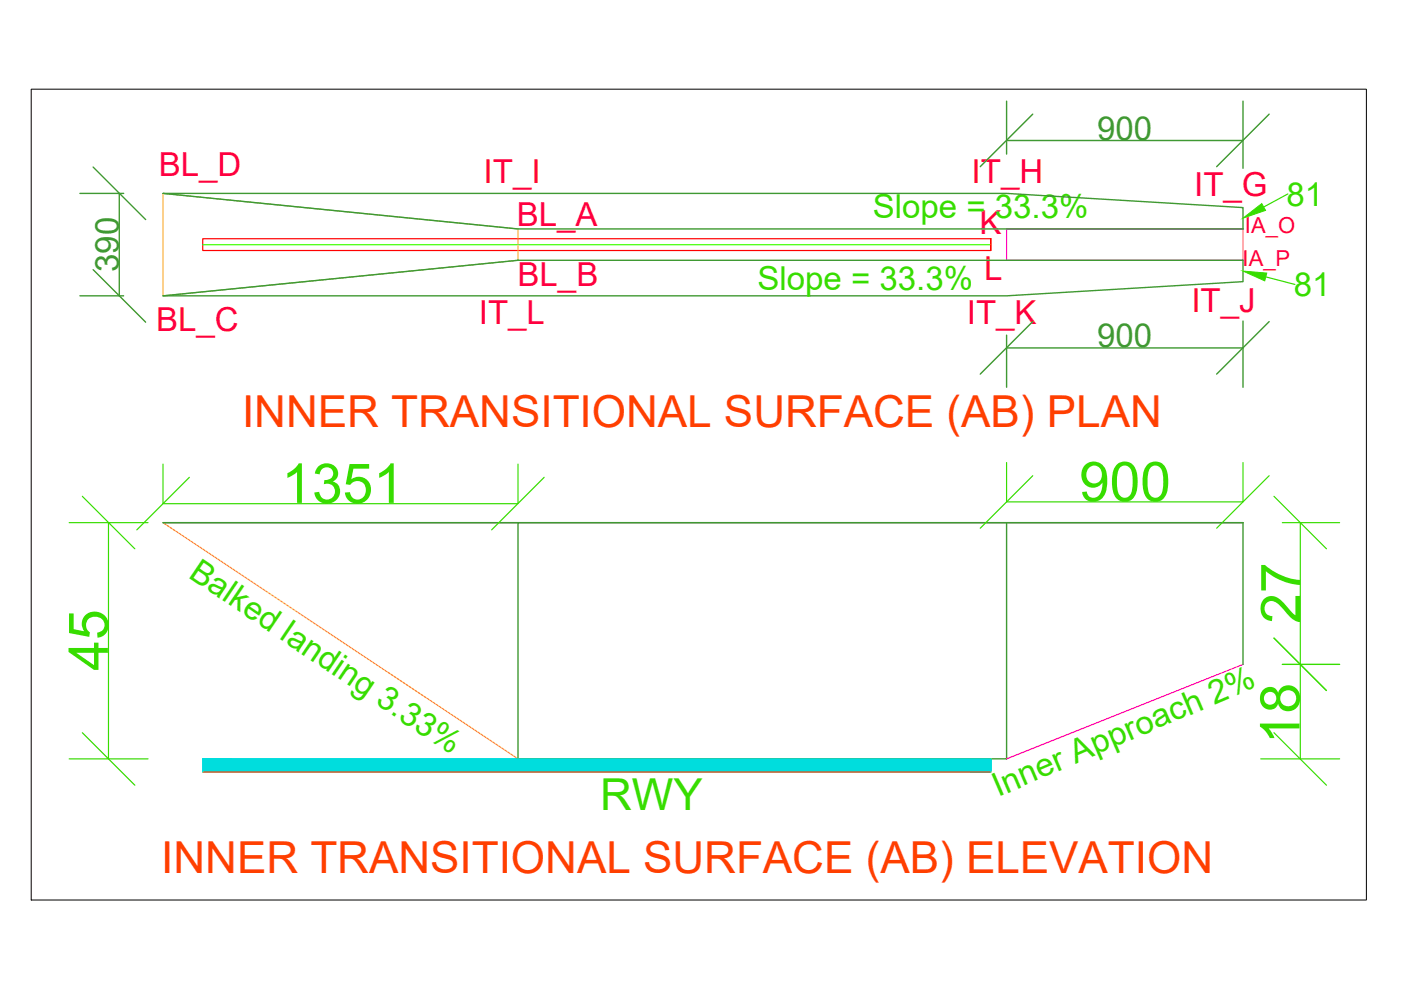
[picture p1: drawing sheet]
<svg xmlns="http://www.w3.org/2000/svg" width="297mm" height="210mm" viewBox="0 0 297 210" stroke-linecap="round" stroke-linejoin="round" font-family="sans-serif">
<!-- layer: Runway -->
<path d="M43 50.6h167.1v2.5h-167.1zM210.1 50.6v2.5" fill="none" stroke="#f00" stroke-width=".25"/>
<!-- layer: RWY CL -->
<path d="M43 51.9h167.1" fill="none" stroke="#3fff00" stroke-width=".25"/>
<!-- layer: Inner Approach -->
<path d="M213.4 48.5h50.1v6.7h-50.1zM263.5 140.9l-50.1 20" fill="none" stroke="#ff00bf" stroke-width=".25"/>
<!-- layer: Blk landing -->
<path d="M34.6 41l75.2 7.5v6.7l-75.2 7.5zM34.6 110.8l75.2 50.1" fill="none" stroke="#f7c318" stroke-width=".25"/>
<!-- layer: IA -->
<g fill="none" stroke="#3f9933" stroke-width=".3">
<path d="M213.4 21.4v11.3M213.4 29.8h50.1M263.5 21.4v14.3M16.9 41h9.3M25.3 41v21.7M34.6 41h178.8l50.1 3v4.5h-153.7zM16.9 62.7h9.3M34.6 62.7l75.2-7.5h153.7v4.5l-50.1 3zM213.4 71.1v11M213.4 73.8h50.1M263.5 68.1v14M34.6 110.8h75.2"/>
<path d="M109.8 110.8h103.6v50.1h-103.6zM213.4 110.8h50.1v30.1"/>
</g>
<!-- layer: 0 -->
<path d="M19.7 35.4l11.2 11.2M219 24.2l-11.2 11.1M269.1 24.2l-11.1 11.1M19.7 57.2l11.2 11.1M219 68.2l-11.2 11.1M269.1 68.2l-11.1 11.1" fill="none" stroke="#3f9933" stroke-width=".3"/>
<path d="M34.6 110.8h228.9" fill="none" stroke="#000" stroke-width=".25"/>
<!-- layer: Dimtxt -->
<path d="M268.4 58.7l6.1 1.6M273.1 41.1l-5.2 2.8M34.6 98.4v8.4h75.2v-8.4M213.4 98.1v8.3h50.1v-8.3M14.7 110.8h16.7M23 110.8v50.1M271.9 110.8h12.1M275.7 110.8v50.1M271.9 140.9h12.1M14.7 160.9h16.7M267.3 160.9h16.7" fill="none" stroke="#37dd00" stroke-width=".25"/>
<!-- layer: 0 -->
<path d="M17.5 105.2l11.1 11.2M40.1 101.2l-11.1 11.1M115.4 101.2l-11.2 11.1M219 100.9l-11.2 11.1M269.1 100.9l-11.1 11.1M270.1 105.2l11.1 11.2M270.1 135.3l11.1 11.1M17.5 155.3l11.1 11.2M270.1 155.3l11.1 11.2" fill="none" stroke="#37dd00" stroke-width=".25"/>
<!-- layer: Dimtxt -->
<g fill="#37dd00" stroke="#37dd00" stroke-width=".21">
<path d="M263.5 46.3l4-3.1 .8 1.4z"/>
<path d="M263.5 57.5l5.1 .4-.4 1.6z"/>
</g>
<!-- layer: Approach Elev -->
<path d="M43 160.9l167.1 2.8v-2.8zM43 160.9l167.1 2.8h-167.1z" fill="#0dd" stroke="#0dd" stroke-width=".21"/>
<!-- layer: Approach -->
<path d="M43 163.7h167.1" fill="none" stroke="#ff3f00" stroke-width=".25"/>
<!-- layer: Approach Elev -->
<path d="M43 160.9v2.8M210.1 160.9v2.8" fill="none" stroke="#0dd" stroke-width=".25"/>
<!-- layer: 0 -->
<path d="M6.6 18.9h283.1v171.9h-283.1z" fill="none" stroke="#000" stroke-width=".21"/>
<g font-size="11.7" fill="#37dd00">
<text x="59.7" y="106.6">1351</text>
<text x="228.8" y="106.2">900</text>
<text x="275.6" y="132.2" transform="rotate(-90 275.6 132.2)">27</text>
<text x="22.9" y="142.2" transform="rotate(-90 22.9 142.2)">45</text>
<text x="275.5" y="157.8" transform="rotate(-90 275.5 157.8)">18</text>
</g>
<g font-size="9.3" fill="#ff3f00">
<text x="51.3" y="90.5">INNER TRANSITIONAL SURFACE (AB) PLAN</text>
<text x="34.2" y="185.2">INNER TRANSITIONAL SURFACE (AB) ELEVATION</text>
</g>
<text font-size="9.3" fill="#37dd00" x="127.2" y="171.8">RWY</text>
<g font-size="7" fill="#3f9933">
<text x="232.6" y="29.7">900</text>
<text x="25.2" y="57.7" transform="rotate(-90 25.2 57.7)">390</text>
<text x="232.6" y="73.6">900</text>
</g>
<g font-size="7" fill="#ff003f">
<text x="33.7" y="37.4">BL_D</text>
<text x="102.5" y="38.8">IT_I</text>
<text x="206" y="38.8">IT_H</text>
<text x="253.2" y="41.6">IT_G</text>
<text x="109.6" y="48">BL_A</text>
<text x="207.7" y="49.6">K</text>
<text x="208.7" y="59.3">L</text>
<text x="109.7" y="60.7">BL_B</text>
<text x="33.1" y="70.2">BL_C</text>
<text x="101.5" y="68.6">IT_L</text>
<text x="205" y="68.6">IT_K</text>
<text x="252.6" y="66.1">IT_J</text>
</g>
<g font-size="7" fill="#37dd00">
<text x="185.1" y="46.3">Slope = 33.3%</text>
<text x="272.8" y="43.6">81</text>
<text x="160.6" y="61.5">Slope = 33.3%</text>
<text x="274.3" y="62.8">81</text>
<text x="39.7" y="122.3" transform="rotate(34 39.7 122.3)">Balked landing 3.33%</text>
<text x="211.6" y="169" transform="rotate(-23 211.6 169)">Inner Approach 2%</text>
</g>
<g font-size="4.7" fill="#ff003f">
<text x="264" y="49.3">IA_O</text>
<text x="263.5" y="56.5">IA_P</text>
</g>
</svg>
